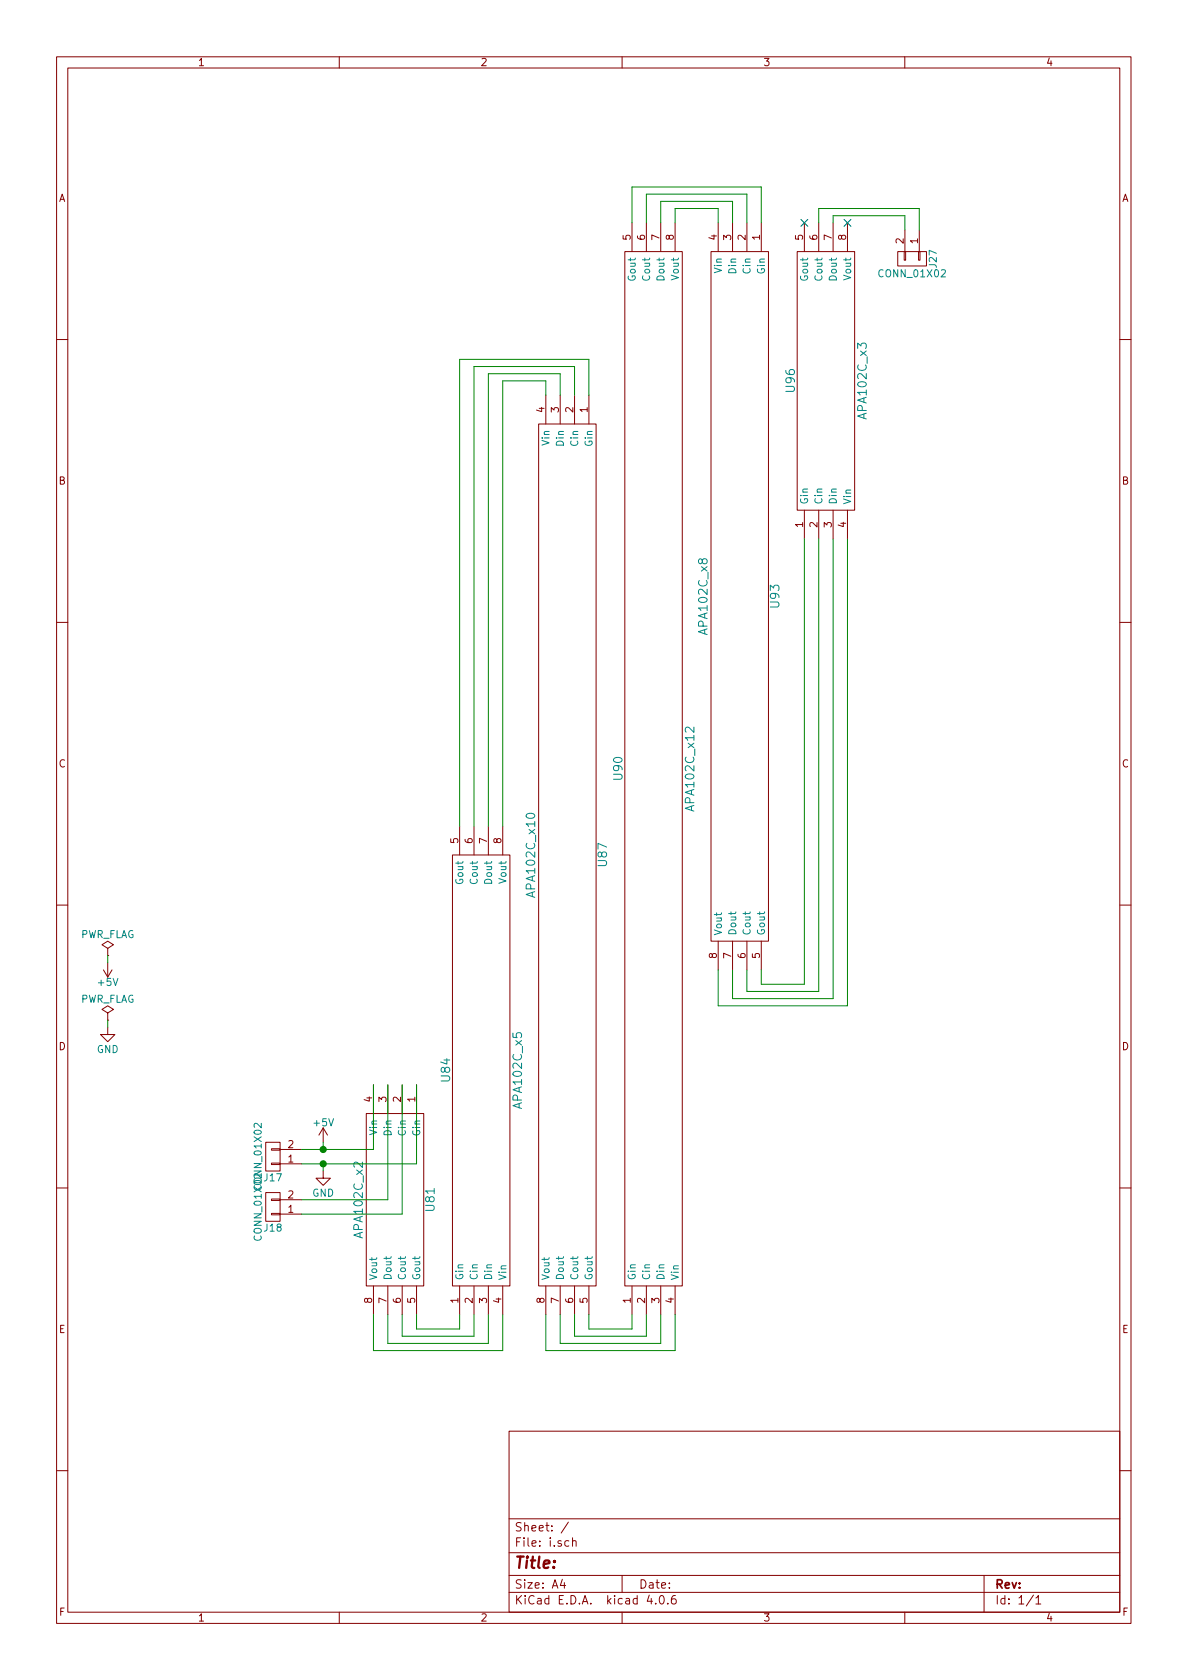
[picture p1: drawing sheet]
EESchema Schematic File Version 2
LIBS:apa102c
LIBS:conn
LIBS:power
LIBS:i-cache
EELAYER 25 0
EELAYER END
$Descr A4 8268 11693 portrait
encoding utf-8
Sheet 1 1
Title ""
Date ""
Rev ""
Comp ""
Comment1 ""
Comment2 ""
Comment3 ""
Comment4 ""
$EndDescr
$Comp
L APA102C_x2 U81
U 1 1
P 2750 8350
F 0 "U81" H 2750 8600 60  0000 C CNN
F 1 "APA102C_x2" H 2750 8100 60  0000 C CNN
F 2 "apa102c_72m:APA102C_72m_x2" H 2750 8350 60  0001 C CNN
F 3 "" H 2750 8350 60  0001 C CNN
	1    2750 8350
	0    1    1    0   
$EndComp
$Comp
L APA102C_x5 U84
U 1 1
P 3350 7450
F 0 "U84" H 3350 7700 60  0000 C CNN
F 1 "APA102C_x5" H 3350 7200 60  0000 C CNN
F 2 "apa102c_72m:APA102C_72m_x5" H 3350 7450 60  0001 C CNN
F 3 "" H 3350 7450 60  0001 C CNN
	1    3350 7450
	0    -1   -1   0   
$EndComp
$Comp
L APA102C_x10 U87
U 1 1
P 3950 5950
F 0 "U87" H 3950 6200 60  0000 C CNN
F 1 "APA102C_x10" H 3950 5700 60  0000 C CNN
F 2 "apa102c_72m:APA102C_72m_x10" H 3950 5950 60  0001 C CNN
F 3 "" H 3950 5950 60  0001 C CNN
	1    3950 5950
	0    1    1    0   
$EndComp
$Comp
L APA102C_x12 U90
U 1 1
P 4550 5350
F 0 "U90" H 4550 5600 60  0000 C CNN
F 1 "APA102C_x12" H 4550 5100 60  0000 C CNN
F 2 "apa102c_72m:APA102C_72m_x12" H 4550 5350 60  0001 C CNN
F 3 "" H 4550 5350 60  0001 C CNN
	1    4550 5350
	0    -1   -1   0   
$EndComp
$Comp
L APA102C_x8 U93
U 1 1
P 5150 4150
F 0 "U93" H 5150 4400 60  0000 C CNN
F 1 "APA102C_x8" H 5150 3900 60  0000 C CNN
F 2 "apa102c_72m:APA102C_72m_x8" H 5150 4150 60  0001 C CNN
F 3 "" H 5150 4150 60  0001 C CNN
	1    5150 4150
	0    1    1    0   
$EndComp
$Comp
L APA102C_x3 U96
U 1 1
P 5750 2650
F 0 "U96" H 5750 2900 60  0000 C CNN
F 1 "APA102C_x3" H 5750 2400 60  0000 C CNN
F 2 "apa102c_72m:APA102C_72m_x3" H 5750 2650 60  0001 C CNN
F 3 "" H 5750 2650 60  0001 C CNN
	1    5750 2650
	0    -1   -1   0   
$EndComp
$Comp
L GND #PWR02
U 1 1
P 750 7150
F 0 "#PWR02" H 750 6900 50  0001 C CNN
F 1 "GND" H 750 7000 50  0000 C CNN
F 2 "" H 750 7150 50  0001 C CNN
F 3 "" H 750 7150 50  0001 C CNN
	1    750  7150
	1    0    0    -1  
$EndComp
$Comp
L PWR_FLAG #FLG03
U 1 1
P 750 6650
F 0 "#FLG03" H 750 6725 50  0001 C CNN
F 1 "PWR_FLAG" H 750 6800 50  0000 C CNN
F 2 "" H 750 6650 50  0001 C CNN
F 3 "" H 750 6650 50  0001 C CNN
	1    750  6650
	1    0    0    -1  
$EndComp
$Comp
L +5V #PWR04
U 1 1
P 750 6700
F 0 "#PWR04" H 750 6550 50  0001 C CNN
F 1 "+5V" H 750 6840 50  0000 C CNN
F 2 "" H 750 6700 50  0001 C CNN
F 3 "" H 750 6700 50  0001 C CNN
	1    750  6700
	-1   0    0    1   
$EndComp
$Comp
L PWR_FLAG #FLG05
U 1 1
P 750 7100
F 0 "#FLG05" H 750 7175 50  0001 C CNN
F 1 "PWR_FLAG" H 750 7250 50  0000 C CNN
F 2 "" H 750 7100 50  0001 C CNN
F 3 "" H 750 7100 50  0001 C CNN
	1    750  7100
	1    0    0    -1  
$EndComp
$Comp
L CONN_01X02 J17
U 1 1
P 1900 8050
F 0 "J17" H 1900 8200 50  0000 C CNN
F 1 "CONN_01X02" V 2000 8050 50  0000 C CNN
F 2 "connector:Power_Connector" H 1900 8050 50  0001 C CNN
F 3 "" H 1900 8050 50  0001 C CNN
	1    1900 8050
	-1   0    0    1   
$EndComp
$Comp
L CONN_01X02 J18
U 1 1
P 1900 8400
F 0 "J18" H 1900 8550 50  0000 C CNN
F 1 "CONN_01X02" V 2000 8400 50  0000 C CNN
F 2 "connector:Sign_Connector" H 1900 8400 50  0001 C CNN
F 3 "" H 1900 8400 50  0001 C CNN
	1    1900 8400
	-1   0    0    1   
$EndComp
$Comp
L +5V #PWR021
U 1 1
P 2250 7950
F 0 "#PWR021" H 2250 7800 50  0001 C CNN
F 1 "+5V" H 2250 8090 50  0000 C CNN
F 2 "" H 2250 7950 50  0001 C CNN
F 3 "" H 2250 7950 50  0001 C CNN
	1    2250 7950
	1    0    0    -1  
$EndComp
$Comp
L GND #PWR022
U 1 1
P 2250 8150
F 0 "#PWR022" H 2250 7900 50  0001 C CNN
F 1 "GND" H 2250 8000 50  0000 C CNN
F 2 "" H 2250 8150 50  0001 C CNN
F 3 "" H 2250 8150 50  0001 C CNN
	1    2250 8150
	1    0    0    -1  
$EndComp
$Comp
L CONN_01X02 J27
U 1 1
P 6350 1800
F 0 "J27" H 6350 1950 50  0000 C CNN
F 1 "CONN_01X02" V 6450 1800 50  0000 C CNN
F 2 "connector:Sign_Connector" H 6350 1800 50  0001 C CNN
F 3 "" H 6350 1800 50  0001 C CNN
	1    6350 1800
	0    1    1    0   
$EndComp
NoConn ~ 5600 1550
NoConn ~ 5900 1550
Wire Wire Line
	750  6700 750  6650
Wire Wire Line
	750  7100 750  7150
Wire Wire Line
	2900 9150 2900 9250
Wire Wire Line
	2900 9250 3200 9250
Wire Wire Line
	3200 9250 3200 9150
Wire Wire Line
	2800 9150 2800 9300
Wire Wire Line
	2800 9300 3300 9300
Wire Wire Line
	3300 9300 3300 9150
Wire Wire Line
	2700 9150 2700 9350
Wire Wire Line
	2700 9350 3400 9350
Wire Wire Line
	3400 9350 3400 9150
Wire Wire Line
	2600 9150 2600 9400
Wire Wire Line
	2600 9400 3500 9400
Wire Wire Line
	3500 9400 3500 9150
Wire Wire Line
	4100 9150 4100 9250
Wire Wire Line
	4100 9250 4400 9250
Wire Wire Line
	4400 9250 4400 9150
Wire Wire Line
	4000 9150 4000 9300
Wire Wire Line
	4000 9300 4500 9300
Wire Wire Line
	4500 9300 4500 9150
Wire Wire Line
	3900 9150 3900 9350
Wire Wire Line
	3900 9350 4600 9350
Wire Wire Line
	4600 9350 4600 9150
Wire Wire Line
	3800 9150 3800 9400
Wire Wire Line
	3800 9400 4700 9400
Wire Wire Line
	4700 9400 4700 9150
Wire Wire Line
	3500 5750 3500 2650
Wire Wire Line
	3500 2650 3800 2650
Wire Wire Line
	3800 2650 3800 2750
Wire Wire Line
	3900 2750 3900 2600
Wire Wire Line
	3900 2600 3400 2600
Wire Wire Line
	3400 2600 3400 5750
Wire Wire Line
	3300 5750 3300 2550
Wire Wire Line
	3300 2550 4000 2550
Wire Wire Line
	4000 2550 4000 2750
Wire Wire Line
	4100 2750 4100 2500
Wire Wire Line
	4100 2500 3200 2500
Wire Wire Line
	3200 2500 3200 5750
Wire Wire Line
	4700 1550 4700 1450
Wire Wire Line
	4700 1450 5000 1450
Wire Wire Line
	5000 1450 5000 1550
Wire Wire Line
	4600 1550 4600 1400
Wire Wire Line
	4600 1400 5100 1400
Wire Wire Line
	5100 1400 5100 1550
Wire Wire Line
	5200 1550 5200 1350
Wire Wire Line
	5200 1350 4500 1350
Wire Wire Line
	4500 1350 4500 1550
Wire Wire Line
	4400 1550 4400 1300
Wire Wire Line
	4400 1300 5300 1300
Wire Wire Line
	5300 1300 5300 1550
Wire Wire Line
	5300 6750 5300 6850
Wire Wire Line
	5300 6850 5600 6850
Wire Wire Line
	5600 6850 5600 3750
Wire Wire Line
	5700 3750 5700 6900
Wire Wire Line
	5700 6900 5200 6900
Wire Wire Line
	5200 6900 5200 6750
Wire Wire Line
	5100 6950 5800 6950
Wire Wire Line
	5800 6950 5800 3750
Wire Wire Line
	5900 3750 5900 7000
Wire Wire Line
	5900 7000 5000 7000
Wire Wire Line
	5000 7000 5000 6750
Wire Wire Line
	5100 6750 5100 6950
Wire Wire Line
	2100 8000 2600 8000
Wire Wire Line
	2100 8100 2900 8100
Wire Wire Line
	2250 7950 2250 8000
Connection ~ 2250 8000
Wire Wire Line
	2250 8150 2250 8100
Connection ~ 2250 8100
Wire Wire Line
	2100 8350 2700 8350
Wire Wire Line
	2100 8450 2800 8450
Wire Wire Line
	2900 8100 2900 7550
Wire Wire Line
	2600 8000 2600 7550
Wire Wire Line
	2700 8350 2700 7550
Wire Wire Line
	2800 8450 2800 7550
Wire Wire Line
	5800 1550 5800 1500
Wire Wire Line
	5800 1500 6300 1500
Wire Wire Line
	6300 1500 6300 1600
Wire Wire Line
	6400 1600 6400 1450
Wire Wire Line
	6400 1450 5700 1450
Wire Wire Line
	5700 1450 5700 1550
$EndSCHEMATC
